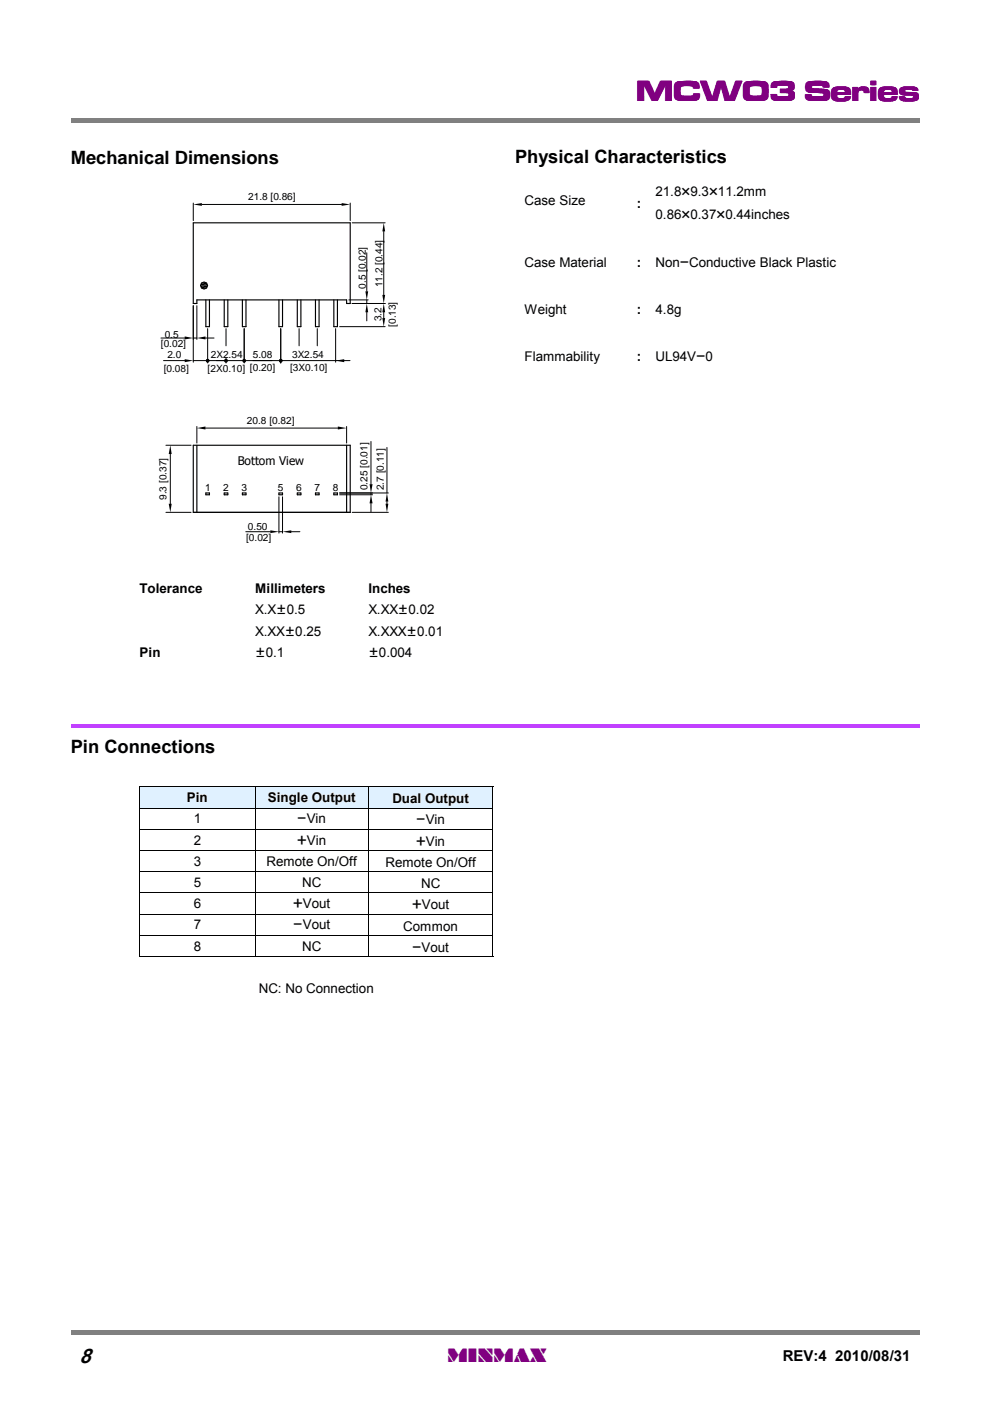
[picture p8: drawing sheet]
<svg xmlns="http://www.w3.org/2000/svg" width="210mm" height="297mm" viewBox="0 0 210 297" stroke-linecap="round" stroke-linejoin="round" font-family="sans-serif">
<g fill="#000">
<path d="M42.7 60l1.3 .5h-1.5zM42.7 60h1.1l.2 .5zM41 43.3l1.8-.2v.5zM42.7 60l.6-.2 .5 .2zM72.4 43.1l1.9 .2-1.9 .3zM81.4 47.2l.3 1.9h-.6zM39.2 76.2l1.8 .3-1.8 .3zM39.2 71.3l1.8 .4-1.8 .3zM42.5 60.5l1.3 .6h-1.1zM42.5 60.5h1.5l-.2 .6zM42.7 61.1h1.1l-.5 .2zM41.7 71.7l1.9-.4v.7z"/>
<path d="M43.7 76.5l.5 .2h-.4zM43.7 76.5h.6l-.1 .2zM43.8 76.2l.5 .3h-.6zM43.8 76.2h.4l.1 .3zM43.8 76.7h.4zM43.8 76.2h.4zM47.6 76.5l.5 .2h-.4zM47.6 76.5h.6l-.1 .2zM47.7 76.2l.5 .3h-.6zM47.7 76.2h.4l.1 .3zM47.7 76.7h.4zM47.7 76.2h.4z"/>
<path d="M51.5 76.5l.5 .2h-.4zM51.5 76.5h.6l-.1 .2zM51.6 76.2l.5 .3h-.6zM51.6 76.2h.4l.1 .3zM51.6 76.7h.4zM51.6 76.2h.4zM59.2 76.5l.5 .2h-.4zM59.2 76.5h.7l-.2 .2zM59.3 76.2l.6 .3h-.7zM59.3 76.2h.4l.2 .3zM59.3 76.7h.4zM59.3 76.2h.4z"/>
<path d="M71.2 76.5l1.8-.3v.6zM77.8 64.3l.3 1.9h-.6zM77.5 61.8h.6l-.3 1.8zM81.1 62.5h.6l-.3 1.8zM81.4 64.3l.3 1.9h-.6zM81.1 67.4h.6l-.3 1.9zM36.1 94.4l.3 1.9h-.6zM41.7 90.8l1.9-.4v.7zM71.6 90.4l1.9 .4-1.9 .3zM35.8 106.8h.6l-.3 1.8zM57.3 112.4l1.8 .3-1.8 .3zM59.9 112.7l1.9-.3v.6z"/>
<path d="M78.7 104.9l.3 1.8h-.6zM78.4 102.7h.6l-.3 1.8zM81.7 106.8h.6l-.3 1.8zM82 104.5l.3 1.8h-.6z"/>
</g>
<g fill="none" stroke="#000" stroke-width=".21">
<path d="M41 43.1v3.7M42.8 43.3h29.6M74.3 43.1v3.7M74.7 47.2h7M77.8 53.6v8.2M81.4 49.1v13.4M34.1 71.7h5.1M34.7 76.5h4.5M41 64.8v12M41 76.5h33.2M41 71.7h.7M41.7 64.8v7.2"/>
<path d="M43.6 71.7h1.8M43.8 76.2h.4v.5h-.4zM44 69.7v7.3M47.7 76.2h.4v.5h-.4l-.1-.2zM47.9 69.7v3.6M47.9 75.8v1.2M51.6 76.2h.4v.5h-.4zM51.8 69.7v7.3M59.3 76.2h.4l.2 .3-.2 .2h-.4zM59.5 69.7v7.3M63.4 69.7v3.6M67.3 69.7v3.6"/>
<path d="M71.2 69.7v7.1M72 69.3h9.7M74 63.6h4.1M74.7 64.3h7M77.8 63.6v.7M77.8 66.2v1.8M81.4 66.2v1.2M35.2 94.4h5.3M36.1 96.3v10.5M41.7 90.4v3.5M43.6 90.8h28M73.5 90.4v3.5"/>
<path d="M78.7 93.6v9.1M82 94.9v9.6M35.2 108.6h5.3M41 108.6h33.3M52.1 112.7h5.2M59.1 105.3v7.7M59.1 112.7h.8M59.9 105.3v7.7M61.8 112.7h1.8M72 104.9h7M72 104.5h10.3M74.7 108.6h7.6"/>
<path d="M78.7 104.5v.4M78.7 106.7v1.8M82 106.3v.5"/>
<circle cx="43.3" cy="60.5" r=".77"/>
</g>
<g fill="none" stroke="#000" stroke-width=".24">
<path d="M41 47.2h33.3v17.1h-.8v-.7h-31.8v.7h-.7zM43.6 63.6v5.7h.8v-5.7M47.5 63.6v5.7h.8v-5.7M51.4 63.6v5.7h.8v-5.7M59.1 63.6v5.7h.8v-5.7M63 63.6v5.7h.8v-5.7M66.9 63.6v5.7h.7v-5.7M70.8 63.6v5.7h.7v-5.7M41 94.4h33.3v14.2h-33.3zM41.7 94.4v14.2M73.5 94.4v14.2M43.6 104.5h.8v.4h-.8z"/>
<path d="M47.5 104.5h.8v.4h-.8zM51.4 104.5h.8v.4h-.8zM59.1 104.5h.8v.4h-.8zM63 104.5h.8v.4h-.8zM66.9 104.5h.7v.4h-.7zM70.8 104.5h.7v.4h-.7z"/>
</g>
<g fill="#e0f1ff">
<path d="M78.1 166.8h26.4v4.5h-26.4z"/>
<path d="M54.1 166.8h24v4.5h-24z"/>
<path d="M29.6 166.8h24.5v4.5h-24.5z"/>
</g>
<path d="M15 153.6h180v.7h-180z" fill="#c140ff"/>
<g fill="none" stroke="#000" stroke-width=".21">
<path d="M29.5 166.8h75.1M29.6 171.3h74.9M29.6 175.8h74.9M29.6 166.8v36.1M54.1 166.8v36M78.1 166.8v36M104.5 166.8v36.1M29.6 180.3h74.9M29.6 184.8h74.9M29.6 189.3h74.9M29.6 193.8h74.9M29.6 198.3h74.9"/>
<path d="M29.5 202.8h75.1"/>
</g>
<g fill="#808080">
<path d="M15 25h180v1.1h-180z"/>
<path d="M15 282h180v1h-180z"/>
</g>
<text font-size="6.3" fill="#800080" x="134.9" y="21.4">MCW03 Series</text>
<text font-size="4.5" x="16.9" y="288.9">8</text>
<text font-size="4.2" fill="#800080" x="94.8" y="288.8">MINMAX</text>
<g font-size="3.9">
<text x="15" y="34.8">Mechanical Dimensions</text>
<text x="109.2" y="34.6">Physical Characteristics</text>
<text x="15" y="159.7">Pin Connections</text>
</g>
<text font-size="3.2" x="166" y="288.5">REV:4 2010/08/31</text>
<g font-size="2.8">
<text x="139" y="41.5">21.8*9.3*11.2mm</text>
<text x="111.2" y="43.4">Case Size</text>
<text x="135" y="44">:</text>
<text x="139" y="46.5">0.86*0.37*0.44inches</text>
<text x="111.2" y="56.5">Case Material</text>
<text x="135" y="56.5">:</text>
<text x="139" y="56.5">Non-Conductive Black Plastic</text>
<text x="111.2" y="66.5">Weight</text>
<text x="135" y="66.5">:</text>
<text x="139" y="66.5">4.8g</text>
<text x="111.2" y="76.5">Flammability</text>
<text x="135" y="76.5">:</text>
<text x="139" y="76.5">UL94V-0</text>
<text x="29.6" y="125.8">Tolerance</text>
<text x="54.1" y="125.8">Millimeters</text>
<text x="78.1" y="125.8">Inches</text>
<text x="54.1" y="130.3">X.X{0.5</text>
<text x="78.1" y="130.3">X.XX{0.02</text>
<text x="54.1" y="134.7">X.XX{0.25</text>
<text x="78.1" y="134.7">X.XXX{0.01</text>
<text x="29.6" y="139.3">Pin</text>
<text x="54.1" y="139.2">{0.1</text>
<text x="78.1" y="139.2">{0.004</text>
<text x="39.6" y="170.1">Pin</text>
<text x="56.8" y="170.1">Single Output</text>
<text x="83.2" y="170.3">Dual Output</text>
<text x="41.1" y="179.1">2</text>
<text x="41.1" y="174.6">1</text>
<text x="63" y="179.1">+Vin</text>
<text x="63" y="174.6">-Vin</text>
<text x="88.2" y="179.3">+Vin</text>
<text x="88.3" y="174.8">-Vin</text>
<text x="41.1" y="183.6">3</text>
<text x="56.5" y="183.6">Remote On/Off</text>
<text x="81.7" y="183.8">Remote On/Off</text>
<text x="41.1" y="188">5</text>
<text x="64.1" y="188">NC</text>
<text x="89.3" y="188.3">NC</text>
<text x="41.1" y="192.6">6</text>
<text x="41.1" y="197.1">7</text>
<text x="62.1" y="192.6">+Vout</text>
<text x="62.2" y="197.1">-Vout</text>
<text x="85.5" y="197.3">Common</text>
<text x="87.4" y="192.8">+Vout</text>
<text x="41.1" y="201.5">8</text>
<text x="64.1" y="201.5">NC</text>
<text x="87.4" y="201.8">-Vout</text>
<text x="54.9" y="210.6">NC: No Connection</text>
</g>
<text font-size="2.5" x="50.4" y="98.7">Bottom View</text>
<g font-size="2.1">
<text x="52.6" y="42.4">21.8 [0.86]</text>
<text x="77.6" y="61.2" transform="rotate(-90 77.6 61.2)">0.5 [0.02]</text>
<text x="81.1" y="60.9" transform="rotate(-90 81.1 60.9)">11.2 [0.44]</text>
<text x="34.9" y="71.6">0.5</text>
<text x="80.9" y="68.1" transform="rotate(-90 80.9 68.1)">3.2</text>
<text x="83.9" y="69.3" transform="rotate(-90 83.9 69.3)">[0.13]</text>
<text x="34.1" y="73.6">[0.02]</text>
<text x="35.5" y="75.9">2.0</text>
<text x="44.7" y="75.9">2X2.54</text>
<text x="53.6" y="75.9">5.08</text>
<text x="61.9" y="75.9">3X2.54</text>
<text x="34.7" y="78.8">[0.08]</text>
<text x="44" y="78.9">[2X0.10] [0.20]</text>
<text x="61.5" y="78.6">[3X0.10]</text>
<text x="52.4" y="90">20.8 [0.82]</text>
<text x="35.3" y="106" transform="rotate(-90 35.3 106)">9.3 [0.37]</text>
<text x="43.5" y="104.1">1</text>
<text x="47.3" y="104.1">2</text>
<text x="51.2" y="104.1">3</text>
<text x="58.9" y="104.1">5</text>
<text x="62.8" y="104.1">6</text>
<text x="66.7" y="104.1">7</text>
<text x="70.6" y="104.1">8</text>
<text x="77.9" y="103.9" transform="rotate(-90 77.9 103.9)">0.25 [0.01]</text>
<text x="81.4" y="103.9" transform="rotate(-90 81.4 103.9)">2.7 [0.11]</text>
<text x="52.6" y="112.4">0.50</text>
<text x="52.2" y="114.7">[0.02]</text>
</g>
</svg>
